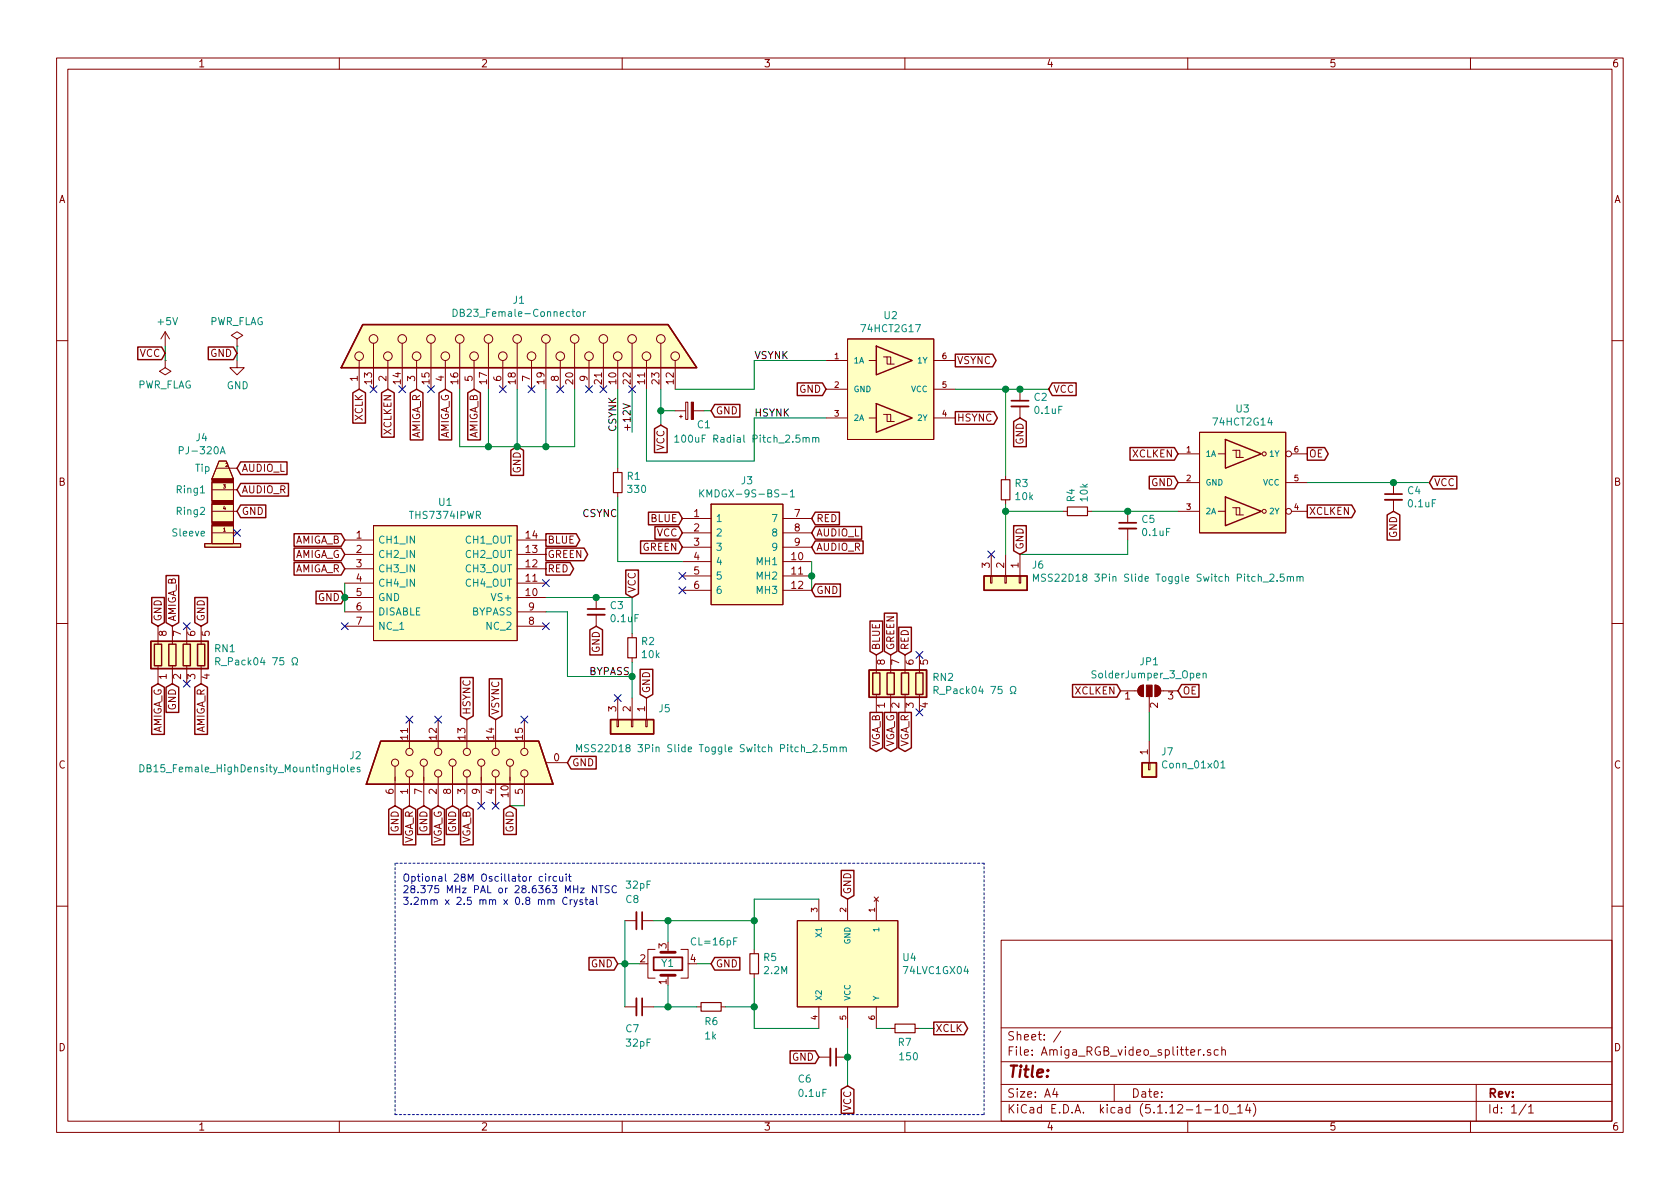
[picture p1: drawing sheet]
EESchema Schematic File Version 4
EELAYER 30 0
EELAYER END
$Descr A4 11693 8268
encoding utf-8
Sheet 1 1
Title ""
Date ""
Rev ""
Comp ""
Comment1 ""
Comment2 ""
Comment3 ""
Comment4 ""
$EndDescr
$Comp
L power:GND #PWR0102
U 1 1
P 1650 2500
F 0 "#PWR0102" H 1650 2250 50  0001 C CNN
F 1 "GND" H 1655 2327 50  0000 C CNN
F 2 "" H 1650 2500 50  0001 C CNN
F 3 "" H 1650 2500 50  0001 C CNN
	1    1650 2500
	1    0    0    -1  
$EndComp
$Comp
L power:PWR_FLAG #FLG0102
U 1 1
P 1650 2400
F 0 "#FLG0102" H 1650 2475 50  0001 C CNN
F 1 "PWR_FLAG" H 1650 2573 50  0000 C CNN
F 2 "" H 1650 2400 50  0001 C CNN
F 3 "~" H 1650 2400 50  0001 C CNN
	1    1650 2400
	1    0    0    -1  
$EndComp
Wire Wire Line
	1650 2400 1650 2500
Text GLabel 1650 2450 0    50   Input ~ 0
GND
$Comp
L power:+5V #PWR0103
U 1 1
P 1150 2400
F 0 "#PWR0103" H 1150 2250 50  0001 C CNN
F 1 "+5V" H 1165 2573 50  0000 C CNN
F 2 "" H 1150 2400 50  0001 C CNN
F 3 "" H 1150 2400 50  0001 C CNN
	1    1150 2400
	1    0    0    -1  
$EndComp
$Comp
L power:PWR_FLAG #FLG0103
U 1 1
P 1150 2500
F 0 "#FLG0103" H 1150 2575 50  0001 C CNN
F 1 "PWR_FLAG" H 1150 2673 50  0000 C CNN
F 2 "" H 1150 2500 50  0001 C CNN
F 3 "~" H 1150 2500 50  0001 C CNN
	1    1150 2500
	-1   0    0    1   
$EndComp
Wire Wire Line
	1150 2400 1150 2500
Text GLabel 1150 2450 0    50   Input ~ 0
VCC
$Comp
L Amiga_RGB_video_splitter:DB23_Female-Connector J1
U 1 1
P 3500 2400
F 0 "J1" V 3817 2288 50  0000 C CNN
F 1 "DB23_Female-Connector" V 3726 2288 50  0000 C CNN
F 2 "Amiga_RGB_video_splitter:DSUB-23_Female_EdgeMount_P2.77mm" H 3500 2200 50  0001 C CNN
F 3 "" H 3500 2200 50  0001 C CNN
	1    3500 2400
	0    -1   -1   0   
$EndComp
Text GLabel 3600 3100 3    50   Input ~ 0
GND
Wire Wire Line
	3200 3100 3400 3100
Connection ~ 3800 3100
Wire Wire Line
	3800 3100 4000 3100
Connection ~ 3600 3100
Wire Wire Line
	3600 3100 3800 3100
Connection ~ 3400 3100
Wire Wire Line
	3400 3100 3600 3100
$Comp
L Connector:DB15_Female_HighDensity_MountingHoles J2
U 1 1
P 3250 5300
F 0 "J2" V 3296 6029 50  0000 L CNN
F 1 "DB15_Female_HighDensity_MountingHoles" V 3205 6029 50  0000 L CNN
F 2 "Connector_Dsub:DSUB-15-HD_Female_Horizontal_P2.29x1.98mm_EdgePinOffset3.03mm_Housed_MountingHolesOffset4.94mm" H 2300 5700 50  0001 C CNN
F 3 " ~" H 2300 5700 50  0001 C CNN
	1    3250 5300
	0    -1   -1   0   
$EndComp
Text GLabel 3950 5300 2    50   Input ~ 0
GND
$Comp
L Amiga_RGB_video_splitter:KMDGX-9S-BS-1 J3
U 1 1
P 5200 3850
F 0 "J3" H 5200 4365 50  0000 C CNN
F 1 "KMDGX-9S-BS-1" H 5200 4274 50  0000 C CNN
F 2 "Amiga_RGB_video_splitter:KMDGX9SBS1" H 4950 4250 50  0001 L CNN
F 3 "https://www.kycon.com/Pub_Eng_Draw/KMDGX-9S-BS-1.pdf" H 5500 4100 50  0001 L CNN
	1    5200 3850
	1    0    0    -1  
$EndComp
Text GLabel 5650 4100 2    50   Input ~ 0
GND
Wire Wire Line
	5650 3900 5650 4000
Wire Wire Line
	5650 4000 5650 4100
Connection ~ 5650 4000
Text GLabel 4600 2950 3    50   Input ~ 0
VCC
Text GLabel 2900 2700 3    50   Input ~ 0
AMIGA_R
Text GLabel 3100 2700 3    50   Input ~ 0
AMIGA_G
Text GLabel 3300 2700 3    50   Input ~ 0
AMIGA_B
Text GLabel 2500 2700 3    50   Input ~ 0
XCLK
Text GLabel 2700 2700 3    50   Input ~ 0
XCLKEN
NoConn ~ 2600 2700
NoConn ~ 2800 2700
NoConn ~ 3000 2700
NoConn ~ 3500 2700
NoConn ~ 3700 2700
NoConn ~ 3900 2700
NoConn ~ 4100 2700
NoConn ~ 4200 2700
Text Label 4300 3000 1    50   ~ 0
CSYNK
Wire Wire Line
	4400 2700 4400 3000
Text Label 4400 3000 1    50   ~ 0
+12V
Text GLabel 6650 2900 2    50   Output ~ 0
HSYNC
Text GLabel 6650 2500 2    50   Output ~ 0
VSYNC
Text GLabel 5650 3600 2    50   Input ~ 0
RED
Text GLabel 4750 3800 0    50   Input ~ 0
GREEN
Text GLabel 4750 3600 0    50   Input ~ 0
BLUE
Text GLabel 4750 3700 0    50   Input ~ 0
VCC
Wire Wire Line
	4750 3900 4300 3900
NoConn ~ 4750 4000
NoConn ~ 4750 4100
Text GLabel 5650 3800 2    50   Input ~ 0
AUDIO_R
Text GLabel 5650 3700 2    50   Input ~ 0
AUDIO_L
$Comp
L Amiga_RGB_video_splitter:PJ-320A J4
U 1 1
P 1550 3850
F 0 "J4" H 1404 4665 50  0000 C CNN
F 1 "PJ-320A" H 1404 4574 50  0000 C CNN
F 2 "Amiga_RGB_video_splitter:PJ-320A" H 1550 3850 50  0001 C CNN
F 3 "" H 1550 3850 50  0001 C CNN
	1    1550 3850
	1    0    0    -1  
$EndComp
Text GLabel 1650 3250 2    50   Input ~ 0
AUDIO_L
Text GLabel 1650 3400 2    50   Input ~ 0
AUDIO_R
Text GLabel 1650 3550 2    50   Input ~ 0
GND
NoConn ~ 1650 3700
$Comp
L Amiga_RGB_video_splitter:THS7374IPWR U1
U 1 1
P 3100 4050
F 0 "U1" H 3100 4615 50  0000 C CNN
F 1 "THS7374IPWR" H 3100 4524 50  0000 C CNN
F 2 "Package_SO:TSSOP-14_4.4x5mm_P0.65mm" H 3650 4450 50  0001 L CNN
F 3 "http://www.ti.com/lit/ds/symlink/ths7374.pdf" H 3650 4350 50  0001 L CNN
	1    3100 4050
	1    0    0    -1  
$EndComp
Text GLabel 2400 4150 0    50   Input ~ 0
GND
Text GLabel 3800 3950 2    50   Output ~ 0
RED
Text GLabel 3800 3850 2    50   Output ~ 0
GREEN
Wire Wire Line
	2400 4050 2400 4150
NoConn ~ 3800 4050
Wire Wire Line
	3600 2700 3600 3100
Wire Wire Line
	3200 2700 3200 3100
Wire Wire Line
	3400 2700 3400 3100
Wire Wire Line
	3800 2700 3800 3100
Wire Wire Line
	4000 2700 4000 3100
Text GLabel 3800 3750 2    50   Output ~ 0
BLUE
Text GLabel 2400 3850 0    50   Input ~ 0
AMIGA_G
Text GLabel 2400 3950 0    50   Input ~ 0
AMIGA_R
Text GLabel 2400 3750 0    50   Input ~ 0
AMIGA_B
Text GLabel 2850 5600 3    50   Input ~ 0
VGA_R
Text GLabel 3050 5600 3    50   Input ~ 0
VGA_G
Text GLabel 3250 5600 3    50   Input ~ 0
VGA_B
Text GLabel 2750 5600 3    50   Input ~ 0
GND
Text GLabel 2950 5600 3    50   Input ~ 0
GND
Text GLabel 3150 5600 3    50   Input ~ 0
GND
Text GLabel 3250 5000 1    50   Input ~ 0
HSYNC
Text GLabel 3450 5000 1    50   Input ~ 0
VSYNC
Text GLabel 3550 5600 3    50   Input ~ 0
GND
Wire Wire Line
	3550 5600 3650 5600
NoConn ~ 2400 4350
NoConn ~ 3800 4350
Text GLabel 4400 4150 1    50   Input ~ 0
VCC
$Comp
L Device:C_Small C3
U 1 1
P 4150 4250
F 0 "C3" H 4242 4296 50  0000 L CNN
F 1 "0.1uF" H 4242 4205 50  0000 L CNN
F 2 "Capacitor_SMD:C_0805_2012Metric_Pad1.18x1.45mm_HandSolder" H 4150 4250 50  0001 C CNN
F 3 "~" H 4150 4250 50  0001 C CNN
	1    4150 4250
	1    0    0    -1  
$EndComp
Text GLabel 4150 4350 3    50   Input ~ 0
GND
Connection ~ 4150 4150
NoConn ~ 3450 5600
NoConn ~ 2850 5000
NoConn ~ 3050 5000
NoConn ~ 3650 5000
NoConn ~ 3350 5600
$Comp
L Device:R_Small R1
U 1 1
P 4300 3350
F 0 "R1" H 4359 3396 50  0000 L CNN
F 1 "330" H 4359 3305 50  0000 L CNN
F 2 "Resistor_SMD:R_1206_3216Metric_Pad1.30x1.75mm_HandSolder" H 4300 3350 50  0001 C CNN
F 3 "~" H 4300 3350 50  0001 C CNN
	1    4300 3350
	1    0    0    -1  
$EndComp
NoConn ~ 4400 2700
Wire Wire Line
	4300 2700 4300 3250
Wire Wire Line
	4300 3900 4300 3450
$Comp
L Device:R_Pack04 RN1
U 1 1
P 1300 4550
F 0 "RN1" H 1488 4596 50  0000 L CNN
F 1 "R_Pack04 75 Ω" H 1488 4505 50  0000 L CNN
F 2 "Amiga_RGB_video_splitter:RESCAF80P320X160X60-8N" V 1575 4550 50  0001 C CNN
F 3 "~" H 1300 4550 50  0001 C CNN
	1    1300 4550
	1    0    0    -1  
$EndComp
Text GLabel 1200 4350 1    50   Input ~ 0
AMIGA_B
Text GLabel 1100 4750 3    50   Input ~ 0
AMIGA_G
Text GLabel 1400 4750 3    50   Input ~ 0
AMIGA_R
Text GLabel 1400 4350 1    50   Input ~ 0
GND
Text GLabel 1200 4750 3    50   Input ~ 0
GND
Text GLabel 1100 4350 1    50   Input ~ 0
GND
NoConn ~ 1300 4350
NoConn ~ 1300 4750
Text Label 4300 3600 2    50   ~ 0
CSYNC
Wire Wire Line
	2400 4250 2400 4150
Connection ~ 2400 4150
Wire Wire Line
	3800 4150 4150 4150
Wire Wire Line
	3800 4250 3950 4250
$Comp
L Device:R_Pack04 RN2
U 1 1
P 6300 4750
F 0 "RN2" H 6488 4796 50  0000 L CNN
F 1 "R_Pack04 75 Ω" H 6488 4705 50  0000 L CNN
F 2 "Amiga_RGB_video_splitter:RESCAF80P320X160X60-8N" V 6575 4750 50  0001 C CNN
F 3 "~" H 6300 4750 50  0001 C CNN
	1    6300 4750
	1    0    0    -1  
$EndComp
Text GLabel 6100 4550 1    50   Input ~ 0
BLUE
Text GLabel 6200 4550 1    50   Input ~ 0
GREEN
Text GLabel 6300 4550 1    50   Input ~ 0
RED
Text GLabel 6100 4950 3    50   Output ~ 0
VGA_B
Text GLabel 6200 4950 3    50   Output ~ 0
VGA_G
Text GLabel 6300 4950 3    50   Output ~ 0
VGA_R
$Comp
L Amiga_RGB_video_splitter:74HCT2G17 U2
U 1 1
P 6200 2700
F 0 "U2" H 6200 3215 50  0000 C CNN
F 1 "74HCT2G17" H 6200 3124 50  0000 C CNN
F 2 "Package_SO:TSOP-6_1.65x3.05mm_P0.95mm" H 6700 3650 50  0001 C CNN
F 3 "https://assets.nexperia.com/documents/data-sheet/74HC_HCT2G17.pdf" H 6700 3650 50  0001 C CNN
	1    6200 2700
	1    0    0    -1  
$EndComp
Text GLabel 5750 2700 0    50   Input ~ 0
GND
Text GLabel 7300 2700 2    50   Input ~ 0
VCC
$Comp
L Device:C_Small C2
U 1 1
P 7100 2800
F 0 "C2" H 7192 2846 50  0000 L CNN
F 1 "0.1uF" H 7192 2755 50  0000 L CNN
F 2 "Capacitor_SMD:C_0805_2012Metric_Pad1.18x1.45mm_HandSolder" H 7100 2800 50  0001 C CNN
F 3 "~" H 7100 2800 50  0001 C CNN
	1    7100 2800
	1    0    0    -1  
$EndComp
Text GLabel 7100 2900 3    50   Input ~ 0
GND
Connection ~ 7100 2700
Wire Wire Line
	7100 2700 7300 2700
Wire Wire Line
	5750 2500 5250 2500
Wire Wire Line
	5250 2500 5250 2700
Wire Wire Line
	5250 2700 4700 2700
Text Label 5250 2500 0    50   ~ 0
VSYNK
Wire Wire Line
	6650 2700 7000 2700
Wire Wire Line
	5250 2900 5750 2900
Text Label 5250 2900 0    50   ~ 0
HSYNK
NoConn ~ 6400 4550
NoConn ~ 6400 4950
$Comp
L Device:CP_Small C1
U 1 1
P 4800 2850
F 0 "C1" V 4700 2750 50  0000 C CNN
F 1 "100uF Radial Pitch_2.5mm" V 4600 2450 50  0000 C CNN
F 2 "Capacitor_THT:CP_Radial_D5.0mm_P2.50mm" H 4800 2850 50  0001 C CNN
F 3 "~" H 4800 2850 50  0001 C CNN
	1    4800 2850
	0    -1   -1   0   
$EndComp
Text GLabel 4950 2850 2    50   Input ~ 0
GND
Wire Wire Line
	4950 2850 4900 2850
Wire Wire Line
	4500 3200 5250 3200
Wire Wire Line
	5250 2900 5250 3200
Wire Wire Line
	4500 2700 4500 3200
Wire Wire Line
	4600 2700 4600 2850
Wire Wire Line
	4700 2850 4600 2850
Connection ~ 4600 2850
Wire Wire Line
	4600 2850 4600 2950
$Comp
L Connector_Generic:Conn_01x03 J5
U 1 1
P 4400 5050
F 0 "J5" V 4272 5230 50  0000 L CNN
F 1 "MSS22D18 3Pin Slide Toggle Switch Pitch_2.5mm" V 4550 4650 50  0000 L CNN
F 2 "Amiga_RGB_video_splitter:PinHeader_1x03_P2.5mm_Vertical" H 4400 5050 50  0001 C CNN
F 3 "~" H 4400 5050 50  0001 C CNN
	1    4400 5050
	0    1    1    0   
$EndComp
Wire Wire Line
	3950 4250 3950 4700
Wire Wire Line
	3950 4700 4400 4700
Wire Wire Line
	4400 4700 4400 4850
Text Label 4100 4700 0    50   ~ 0
BYPASS
Text GLabel 4500 4850 1    50   Input ~ 0
GND
NoConn ~ 4300 4850
$Comp
L Device:R_Small R2
U 1 1
P 4400 4500
F 0 "R2" H 4459 4546 50  0000 L CNN
F 1 "10k" H 4459 4455 50  0000 L CNN
F 2 "Resistor_SMD:R_1206_3216Metric_Pad1.30x1.75mm_HandSolder" H 4400 4500 50  0001 C CNN
F 3 "~" H 4400 4500 50  0001 C CNN
	1    4400 4500
	1    0    0    -1  
$EndComp
Wire Wire Line
	4150 4150 4400 4150
Wire Wire Line
	4400 4150 4400 4400
Wire Wire Line
	4400 4600 4400 4700
Connection ~ 4400 4700
$Comp
L Connector_Generic:Conn_01x03 J6
U 1 1
P 7000 4050
F 0 "J6" V 6872 4230 50  0000 L CNN
F 1 "MSS22D18 3Pin Slide Toggle Switch Pitch_2.5mm" V 6963 4230 50  0000 L CNN
F 2 "Amiga_RGB_video_splitter:PinHeader_1x03_P2.5mm_Vertical" H 7000 4050 50  0001 C CNN
F 3 "~" H 7000 4050 50  0001 C CNN
	1    7000 4050
	0    1    1    0   
$EndComp
Text GLabel 7100 3850 1    50   Input ~ 0
GND
$Comp
L Device:R_Small R3
U 1 1
P 7000 3400
F 0 "R3" H 7059 3446 50  0000 L CNN
F 1 "10k" H 7059 3355 50  0000 L CNN
F 2 "Resistor_SMD:R_1206_3216Metric_Pad1.30x1.75mm_HandSolder" H 7000 3400 50  0001 C CNN
F 3 "~" H 7000 3400 50  0001 C CNN
	1    7000 3400
	1    0    0    -1  
$EndComp
Wire Wire Line
	7000 3300 7000 2700
Connection ~ 7000 2700
Wire Wire Line
	7000 2700 7100 2700
Wire Wire Line
	7000 3500 7000 3550
$Comp
L Amiga_RGB_video_splitter:74HCT2G14 U3
U 1 1
P 8650 3350
F 0 "U3" H 8650 3865 50  0000 C CNN
F 1 "74HCT2G14" H 8650 3774 50  0000 C CNN
F 2 "Package_SO:TSOP-6_1.65x3.05mm_P0.95mm" H 9150 4300 50  0001 C CNN
F 3 "https://assets.nexperia.com/documents/data-sheet/74HC_HCT2G14.pdf" H 9150 4300 50  0001 C CNN
	1    8650 3350
	1    0    0    -1  
$EndComp
Text GLabel 8200 3350 0    50   Input ~ 0
GND
Text GLabel 9950 3350 2    50   Input ~ 0
VCC
NoConn ~ 6900 3850
$Comp
L Device:R_Small R4
U 1 1
P 7500 3550
F 0 "R4" H 7559 3596 50  0000 L CNN
F 1 "10k" H 7559 3505 50  0000 L CNN
F 2 "Resistor_SMD:R_1206_3216Metric_Pad1.30x1.75mm_HandSolder" H 7500 3550 50  0001 C CNN
F 3 "~" H 7500 3550 50  0001 C CNN
	1    7500 3550
	0    -1   -1   0   
$EndComp
$Comp
L Device:C_Small C4
U 1 1
P 9700 3450
F 0 "C4" H 9792 3496 50  0000 L CNN
F 1 "0.1uF" H 9792 3405 50  0000 L CNN
F 2 "Capacitor_SMD:C_0805_2012Metric_Pad1.18x1.45mm_HandSolder" H 9700 3450 50  0001 C CNN
F 3 "~" H 9700 3450 50  0001 C CNN
	1    9700 3450
	1    0    0    -1  
$EndComp
Text GLabel 9700 3550 3    50   Input ~ 0
GND
Wire Wire Line
	9950 3350 9700 3350
Connection ~ 9700 3350
$Comp
L Device:C_Small C5
U 1 1
P 7850 3650
F 0 "C5" H 7942 3696 50  0000 L CNN
F 1 "0.1uF" H 7942 3605 50  0000 L CNN
F 2 "Capacitor_SMD:C_0805_2012Metric_Pad1.18x1.45mm_HandSolder" H 7850 3650 50  0001 C CNN
F 3 "~" H 7850 3650 50  0001 C CNN
	1    7850 3650
	1    0    0    -1  
$EndComp
Wire Wire Line
	7400 3550 7000 3550
Connection ~ 7000 3550
Wire Wire Line
	7000 3550 7000 3850
Wire Wire Line
	7600 3550 7850 3550
Connection ~ 7850 3550
Wire Wire Line
	7850 3550 8200 3550
Wire Wire Line
	7100 3850 7850 3850
Wire Wire Line
	7850 3850 7850 3750
Text GLabel 9100 3550 2    50   Output ~ 0
XCLKEN
Wire Wire Line
	9100 3350 9700 3350
Text GLabel 8200 3150 0    50   Input ~ 0
XCLKEN
Text GLabel 9100 3150 2    50   Output ~ 0
OE
$Comp
L Amiga_RGB_video_splitter:74LVC1GX04 U4
U 1 1
P 5900 6700
F 0 "U4" V 5854 7078 50  0000 L CNN
F 1 "74LVC1GX04" V 5945 7078 50  0000 L CNN
F 2 "Package_SO:TSOP-6_1.65x3.05mm_P0.95mm" H 6400 7650 50  0001 C CNN
F 3 "https://www.mouser.se/datasheet/2/916/74LVC1GX04-2937637.pdf" H 6400 7650 50  0001 C CNN
	1    5900 6700
	0    1    1    0   
$EndComp
Text GLabel 5900 6250 1    50   Input ~ 0
GND
Text GLabel 5900 7550 3    50   Input ~ 0
VCC
$Comp
L Device:C_Small C6
U 1 1
P 5800 7350
F 0 "C6" V 5950 7100 50  0000 L CNN
F 1 "0.1uF" V 6050 7100 50  0000 L CNN
F 2 "Capacitor_SMD:C_0805_2012Metric_Pad1.18x1.45mm_HandSolder" H 5800 7350 50  0001 C CNN
F 3 "~" H 5800 7350 50  0001 C CNN
	1    5800 7350
	0    1    1    0   
$EndComp
Text GLabel 5700 7350 0    50   Input ~ 0
GND
Wire Wire Line
	5900 7150 5900 7350
Connection ~ 5900 7350
Wire Wire Line
	5900 7350 5900 7550
Text GLabel 6500 7150 2    50   Output ~ 0
XCLK
$Comp
L Device:R_Small R5
U 1 1
P 5250 6700
F 0 "R5" H 5309 6746 50  0000 L CNN
F 1 "2.2M" H 5309 6655 50  0000 L CNN
F 2 "Resistor_SMD:R_0603_1608Metric_Pad0.98x0.95mm_HandSolder" H 5250 6700 50  0001 C CNN
F 3 "~" H 5250 6700 50  0001 C CNN
	1    5250 6700
	1    0    0    -1  
$EndComp
Wire Wire Line
	5250 6250 5700 6250
Wire Wire Line
	5700 7150 5250 7150
$Comp
L Device:Crystal_GND24 Y1
U 1 1
P 4650 6700
F 0 "Y1" V 4650 6750 50  0000 R CNN
F 1 "CL=16pF" V 4800 6550 50  0000 R CNN
F 2 "Crystal:Crystal_SMD_SeikoEpson_FA238-4Pin_3.2x2.5mm" H 4650 6700 50  0001 C CNN
F 3 "~" H 4650 6700 50  0001 C CNN
	1    4650 6700
	0    -1   -1   0   
$EndComp
Text GLabel 4950 6700 2    50   Input ~ 0
GND
Wire Wire Line
	4650 6550 4650 6400
Wire Wire Line
	4650 6850 4650 7000
Text GLabel 4300 6700 0    50   Input ~ 0
GND
$Comp
L Device:R_Small R6
U 1 1
P 4950 7000
F 0 "R6" V 5050 6950 50  0000 L CNN
F 1 "1k" V 5150 6950 50  0000 L CNN
F 2 "Resistor_SMD:R_0603_1608Metric_Pad0.98x0.95mm_HandSolder" H 4950 7000 50  0001 C CNN
F 3 "~" H 4950 7000 50  0001 C CNN
	1    4950 7000
	0    1    1    0   
$EndComp
Wire Wire Line
	5250 6800 5250 7000
Wire Wire Line
	5250 6250 5250 6400
Wire Wire Line
	4650 6400 5250 6400
Connection ~ 5250 6400
Wire Wire Line
	5250 6400 5250 6600
Wire Wire Line
	5050 7000 5250 7000
Connection ~ 5250 7000
Wire Wire Line
	5250 7000 5250 7150
Wire Wire Line
	4850 7000 4650 7000
$Comp
L Device:C_Small C8
U 1 1
P 4450 6400
F 0 "C8" V 4300 6300 50  0000 L CNN
F 1 "32pF" V 4200 6300 50  0000 L CNN
F 2 "Capacitor_SMD:C_0603_1608Metric_Pad1.08x0.95mm_HandSolder" H 4450 6400 50  0001 C CNN
F 3 "~" H 4450 6400 50  0001 C CNN
	1    4450 6400
	0    1    1    0   
$EndComp
$Comp
L Device:C_Small C7
U 1 1
P 4450 7000
F 0 "C7" V 4600 6900 50  0000 L CNN
F 1 "32pF" V 4700 6900 50  0000 L CNN
F 2 "Capacitor_SMD:C_0603_1608Metric_Pad1.08x0.95mm_HandSolder" H 4450 7000 50  0001 C CNN
F 3 "~" H 4450 7000 50  0001 C CNN
	1    4450 7000
	0    1    1    0   
$EndComp
Wire Wire Line
	4550 6400 4650 6400
Connection ~ 4650 6400
Wire Wire Line
	4550 7000 4650 7000
Connection ~ 4650 7000
Wire Wire Line
	4950 6700 4850 6700
Wire Wire Line
	4350 6400 4350 6700
Wire Wire Line
	4450 6700 4350 6700
Connection ~ 4350 6700
Wire Wire Line
	4350 6700 4350 7000
Wire Wire Line
	4350 6700 4300 6700
Wire Notes Line
	6850 7750 6850 6000
Wire Notes Line
	6850 6000 2750 6000
Wire Notes Line
	2750 6000 2750 7750
Wire Notes Line
	2750 7750 6850 7750
Text Notes 2800 6300 0    50   ~ 0
Optional 28M Oscillator circuit\n28.375 MHz PAL or 28.6363 MHz NTSC\n3.2mm x 2.5 mm x 0.8 mm Crystal
$Comp
L Jumper:SolderJumper_3_Open JP1
U 1 1
P 8000 4800
F 0 "JP1" H 8000 5005 50  0000 C CNN
F 1 "SolderJumper_3_Open" H 8000 4914 50  0000 C CNN
F 2 "Jumper:SolderJumper-3_P1.3mm_Open_RoundedPad1.0x1.5mm_NumberLabels" H 8000 4800 50  0001 C CNN
F 3 "~" H 8000 4800 50  0001 C CNN
	1    8000 4800
	1    0    0    -1  
$EndComp
Text GLabel 7800 4800 0    50   Input ~ 0
XCLKEN
Text GLabel 8200 4800 2    50   Input ~ 0
OE
$Comp
L Connector_Generic:Conn_01x01 J7
U 1 1
P 8000 5350
F 0 "J7" V 7872 5430 50  0000 L CNN
F 1 "Conn_01x01" V 7963 5430 50  0000 L CNN
F 2 "Connector_PinHeader_2.54mm:PinHeader_1x01_P2.54mm_Vertical" H 8000 5350 50  0001 C CNN
F 3 "~" H 8000 5350 50  0001 C CNN
	1    8000 5350
	0    1    1    0   
$EndComp
Wire Wire Line
	8000 4950 8000 5150
$Comp
L Device:R_Small R7
U 1 1
P 6300 7150
F 0 "R7" V 6200 7100 50  0000 L CNN
F 1 "150" V 6100 7050 50  0000 L CNN
F 2 "Resistor_SMD:R_1206_3216Metric_Pad1.30x1.75mm_HandSolder" H 6300 7150 50  0001 C CNN
F 3 "~" H 6300 7150 50  0001 C CNN
	1    6300 7150
	0    -1   -1   0   
$EndComp
Wire Wire Line
	6100 7150 6200 7150
Wire Wire Line
	6400 7150 6500 7150
$EndSCHEMATC
